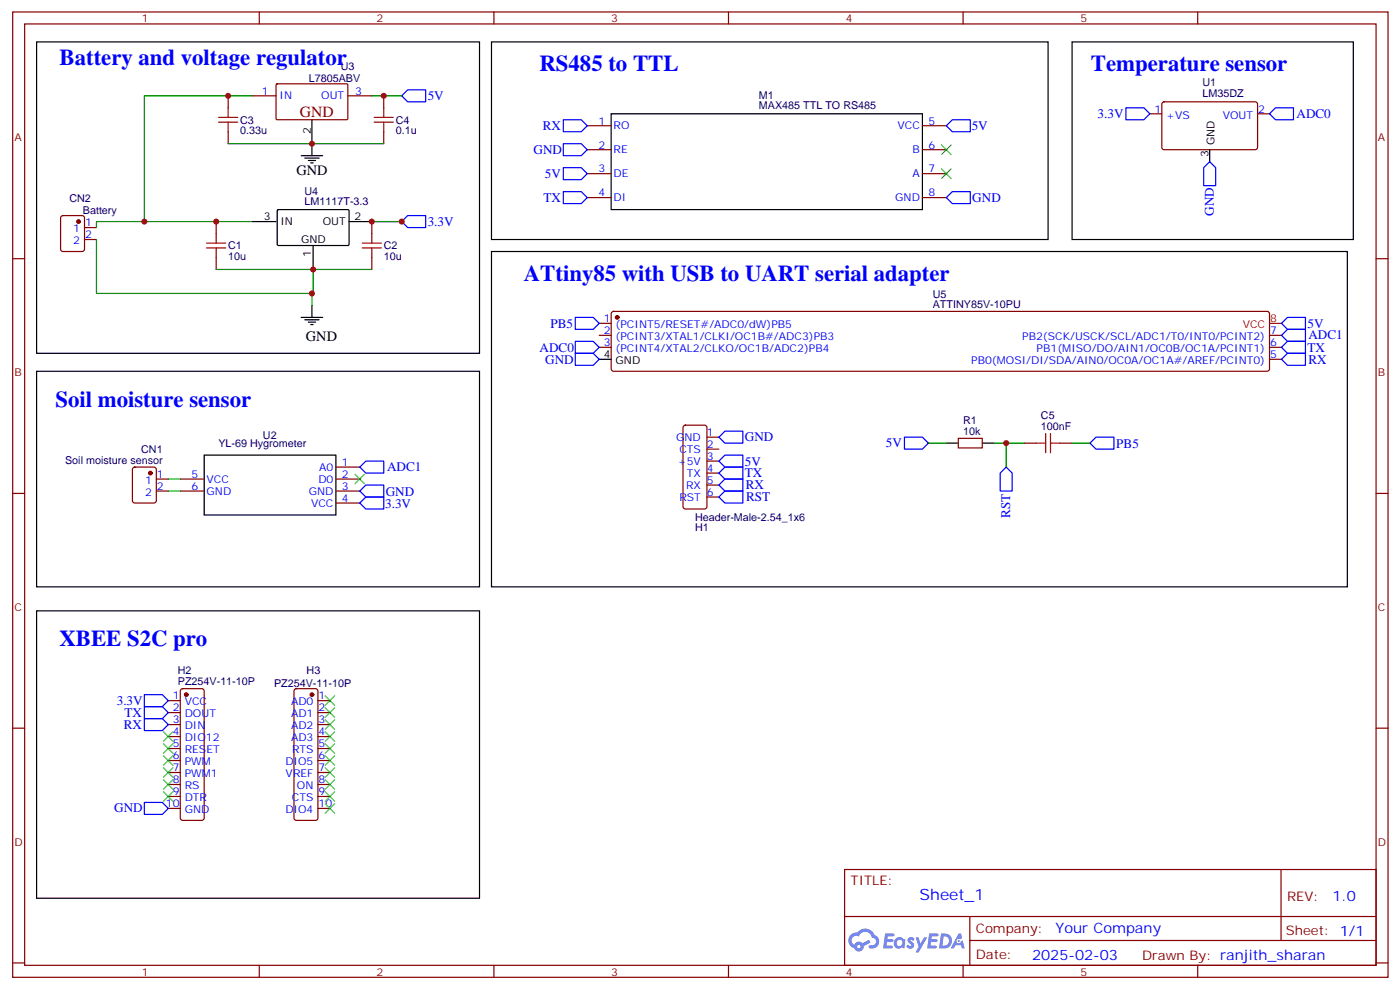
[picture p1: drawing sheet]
# EasyEDA schematic Schematic_soil_sensor.json
TITLE: Sheet_1; REV: 1.0; Date: 2025-02-03; Sheet: 1/1; Drawn By: ranjith_sharan; Company: Your Company

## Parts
C1  10u  [C0603]
C2  10u  [C0603]
C3  0.33u  [C0603]
C4  0.1u  [C0603]
C5  100nF  [C0805]
CN1  Soil moisture sensor  [CONN-TH_2P-MX250-3.5-02P-A-GY01-CU-A]
CN2  Battery  [CONN-TH_2P-MX250-3.5-02P-A-GY01-CU-A]
H1  Header-Male-2.54_1x6  [HDR-TH_6P-P2.54-V-M-1]
H2  PZ254V-11-10P  [HDR-TH_10P-P2.54-V-M]
H3  PZ254V-11-10P  [HDR-TH_10P-P2.54-V-M]
M1  MAX485 TTL TO RS485  [MAX485-TTLXRS485]
R1  10kΩ  [R0805]
U1  LM35DZ  [TO-92-3_L4.9-W3.7-P1.27-L]
U2  YL-69 Hygrometer  [HYGROMETER]
U3  L7805ABV  [TO-220-3_L10.0-W4.5-P2.54-L]
U4  LM1117T-3.3  [TO-220-3_L10.0-W4.5-P2.54-L]
U5  ATTINY85V-10PU  [PDIP-8_L9.6-W6.4-P2.54-LS7.6-BL]

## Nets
3.3V: C2.2 H2.1(VCC) U1.1(+VS) U2.4(VCC) U4.2(OUT)
5V: C4.2 H1.3(+5V) M1.3(DE) M1.5(VCC) R1.1 U3.3(OUT) U5.8(VCC)
GND: C1.1 C2.1 C3.1 C4.1 CN2.2 H1.1(GND) H2.10(GND) M1.2(RE) M1.8(GND) U1.3(GND) U2.3(GND) U3.2(GND) U4.1(GND) U5.4(GND)
ADC0: U1.2(VOUT) U5.3((PCINT4/XTAL2/CLKO/OC1B/ADC2)PB4)
ADC1: U2.1(A0) U5.7(PB2(SCK/USCK/SCL/ADC1/T0/INT0/PCINT2))
PB5: C5.1 U5.1((PCINT5/RESET#/ADC0/dW)PB5)
RST: C5.2 H1.6(RST) R1.2
RX: H1.5(RX) H2.3(DIN) M1.1(RO) U5.5(PB0(MOSI/DI/SDA/AIN0/OC0A/OC1A#/AREF/PCINT0))
TX: H1.4(TX) H2.2(DOUT) M1.4(DI) U5.6(PB1(MISO/DO/AIN1/OC0B/OC1A/PCINT1))
CN2_1: C1.2 C3.2 CN2.1 U3.1(IN) U4.3(IN)
U2_5: CN1.1 U2.5(VCC)
U2_6: CN1.2 U2.6(GND)

Not connected (* = marked no-connect by the designer): H1 2(CTS); H2 4(DIO12)* 5(RESET)* 6(PWM)* 7(PWM1)* 8(RS)* 9(DTR)*; H3 1(AD0)* 2(AD1)* 3(AD2)* 4(AD3)* 5(RTS)* 6(DIO5)* 7(VREF)* 8(ON)* 9(CTS)* 10(DIO4)*; M1 6(B)* 7(A)*; U2 2(D0)*; U5 2((PCINT3/XTAL1/CLKI/OC1B#/ADC3)PB3)

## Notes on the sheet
- Battery and voltage regulator
- RS485 to TTL
- Temperature sensor
- ATtiny85 with USB to UART serial adapter
- Soil moisture sensor
- XBEE S2C pro

# EasyEDA board PCB_soil_sensor.json

Outline 87.12 x 45.85 mm; copper layers: TopLayer, BottomLayer. Coordinates in mm from the lower left corner of the outline.
Outline path: 0,45.85 87.01,45.85 87.12,0.13 0.25,0 0,45.85

## Design rules (mm)
Default: track 0.254, clearance 0.152, via 0.61, via hole 0.305

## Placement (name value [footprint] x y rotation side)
C1  10u  [C0603]  42.04 8.38 0 top
C2  10u  [C0603]  42.04 5.08 0 top
C3  0.33u  [C0603]  35.69 5.21 0 top
C4  0.1u  [C0603]  35.56 8.38 0 top
C5  100nF  [C0805]  35.81 11.68 0 top
CN1  Soil moisture sensor  [CONN-TH_2P-MX250-3.5-02P-A-GY01-CU-A#2]  10.67 35.43 270 top
CN2  Battery  [CONN-TH_2P-MX250-3.5-02P-A-GY01-CU-A]  78.23 10.41 90 top
H1  Header-Male-2.54_1x6  [HDR-TH_6P-P2.54-V-M-1]  20.57 8.76 0 top
H2  PZ254V-11-10P  [HDR-TH_10P-P2.54-V-M]  68.96 41.4 0 top
H3  PZ254V-11-10P  [HDR-TH_10P-P2.54-V-M]  68.96 19.4 0 top
Hole_gge3180  -  [Hole_gge3180]  2.29 43.56 0 top
Hole_gge3195  -  [Hole_gge3195]  2.41 2.41 0 top
Hole_gge3210  -  [Hole_gge3210]  84.58 2.41 0 top
Hole_gge3225  -  [Hole_gge3225]  84.45 43.43 0 top
M1  MAX485 TTL TO RS485  [MAX485-TTLXRS485]  4.57 28.19 0 top
R1  10kΩ  [R0805]  42.55 12.06 0 top
U1  LM35DZ  [TO-92-3_L4.9-W3.7-P1.27-L]  49.66 10.16 90 top
U2  Hygrometer  [HYGROMETER]  19.56 43.05 0 top
U3  L7805ABV  [TO-220-3_L10.0-W4.5-P2.54-L]  66.8 9.02 270 top
U4  LM1117T-3.3  [TO-220-3_L10.0-W4.5-P2.54-L]  57.66 9.02 90 top
U5  ATTINY85V-10PU  [PDIP-8_L9.6-W6.4-P2.54-LS7.6-BL]  69.09 30.35 0 top

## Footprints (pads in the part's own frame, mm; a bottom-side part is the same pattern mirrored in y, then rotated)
C0603
  rect 0.8x0.9 smd: 1(-0.7,0) 2(0.7,0)
C0805
  rect 1.41x1.35 smd: 1(-1,0) 2(1,0)
CONN-TH_2P-MX250-3.5-02P-A-GY01-CU-A
  oval 1.8x1.8 hole 1.2: 1(-1.75,2.55) 2(1.75,-2.55)
CONN-TH_2P-MX250-3.5-02P-A-GY01-CU-A#2
  oval 1.8x1.8 hole 1.2: 1(-1.75,2.55) 2(1.75,-2.55)
HDR-TH_6P-P2.54-V-M-1
  rect 1.8x1.8 hole 1.2: 1(-6.35,0)
  oval 1.8x1.8 hole 1.2: 2(-3.81,0) 3(-1.27,0) 4(1.27,0) 5(3.81,0) 6(6.35,0)
HDR-TH_10P-P2.54-V-M
  rect 1.575x1.7 hole 1.1: 1(-11.43,0)
  oval 1.7x1.7 hole 1.1: 2(-8.89,0) 3(-6.35,0) 4(-3.81,0) 5(-1.27,0) 6(1.27,0) 7(3.81,0) 8(6.35,0) 9(8.89,0) 10(11.43,0)
Hole_gge3180
  round 2.032 hole 2.032 unplated: (0,0)
Hole_gge3195
  round 2.032 hole 2.032 unplated: (0,0)
Hole_gge3210
  round 2.032 hole 2.032 unplated: (0,0)
Hole_gge3225
  round 2.032 hole 2.032 unplated: (0,0)
HYGROMETER
  round 2.032 hole 2.032 unplated: (24.511,-6.731)
  oval 1.524x1.524 hole 0.914: 1(31.242,-2.54) 2(31.369,-5.207) 3(31.369,-7.62) 6(1.778,-8.001)
  rect 1.524x1.524 hole 0.914: 4(31.369,-10.16) 5(1.778,-5.207)
MAX485-TTLXRS485
  rect 1.8x1.8 hole 0.914: 1(42,-10.81) 2(42,-8.27) 3(42,-5.73) 4(42,-3.19) 5(2,-10.81) 6(2,-8.27) 7(2,-5.73) 8(2,-3.19)
PDIP-8_L9.6-W6.4-P2.54-LS7.6-BL
  oval 1.8x1.8 hole 1: 1(-3.81,-3.81) 2(-1.27,-3.81) 3(1.27,-3.81) 4(3.81,-3.81) 7(-1.27,3.81) 8(-3.81,3.81)
  oval 1.905x1.905 hole 1: 5(3.81,3.81) 6(1.27,3.81)
R0805
  rect 1.133x1.377 smd: 1(-1,0) 2(1,0)
TO-92-3_L4.9-W3.7-P1.27-L
  rect 0.9x1.6 hole 0.7: 1(-1.27,0)
  oval 0.9x1.6 hole 0.7: 2(0,0) 3(1.27,0)
TO-220-3_L10.0-W4.5-P2.54-L
  rect 1.8x2.6 hole 1.2: 1(-2.54,0.005)
  oval 1.8x2.6 hole 1.2: 2(0,0.005) 3(2.54,-0.005)

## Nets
As in the schematic.

Pads without a net: H2 4 5 6 7 8 9; H3 1 2 3 4 5 6 7 8 9 10; M1 6 7; U2 2

## Via types
v1: diameter 0.62, hole 0.31, TopLayer to BottomLayer, 12 vias

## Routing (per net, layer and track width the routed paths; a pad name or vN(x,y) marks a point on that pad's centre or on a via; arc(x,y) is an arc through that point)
3.3V: length 78.4
  TopLayer w0.254: U4.2 61.85,9.02 61.98,9.14 61.98,2.92 60.83,1.78 54.36,1.78 53.85,2.29 53.85,4.7 U1.1 45.85,5.08 C2.2 ; v1(52.07,13.97) 52.07,17.78 v1(53.09,18.8) ; v1(51.94,10.16) 51.69,9.91 v1(51.69,7.75) ; H2.1 57.53,40.51 50.93,33.91 U2.4 52.2,31.62 v1(52.2,26.67)
  BottomLayer w0.254: v1(52.07,13.97) 51.94,13.84 v1(51.94,10.16) ; v1(51.69,7.75) 50.8,6.86 v1(49.91,6.86) 49.91,8.64 U1.1 ; v1(53.09,18.8) 53.09,25.78 v1(52.2,26.67)
5V: length 120
  TopLayer w0.254: M1.5 12.78,11.18 18.54,11.18 19.3,10.41 H1.3 21.97,6.1 32.13,6.1 33.4,7.37 33.4,9.78 33.53,9.91 38.48,10.03 40.39,12.06 R1.1 ; v1(39.62,12.95) 40.66,12.95 R1.1 ; R1.1 41.53,12.06 38.35,9.02 36.89,9.02 C4.2
  BottomLayer w0.254: U3.3 61.72,11.55 61.72,15.11 53.92,15.11 M1.3 ; v1(39.62,12.95) 39.75,18.92 44.43,22.46 M1.3 ; M1.3 58.27,34.16 U5.8
GND: length 195.6
  TopLayer w0.254: v1(77.85,10.41) v1(80.01,10.41) 80.01,11.39 CN2.2 82.4,12.16 84.2,13.97 84.2,20.45 83.06,21.59 77.85,21.59 U5.4 80.39,34.04 H2.10 ; v1(40.77,26.03) 41.53,26.03 U2.3 ; U4.1 52.7,11.43 U1.3 48.01,11.43 47.63,11.05 47.63,8.38 46.61,7.37 42.35,7.37 C1.1 C2.1 41.34,4.63 40.51,3.81 36.38,3.81 C3.1 34.99,8.26 C4.1 34.86,7.43 32.64,5.21 17.91,5.21 14.35,8.76 H1.1 8.76,8.76 3.94,13.59 3.94,22.37 M1.8 ; M1.2 44.97,19.92 v1(44.32,20.57) 44.07,20.57 v1(42.55,22.1)
  BottomLayer w0.254: v1(42.55,22.1) 42.55,24.26 v1(40.77,26.03) ; U1.3 49.66,16.84 M1.2 ; U4.1 59.94,4.19 68.71,4.19 68.71,7.12 66.81,9.02 70.74,9.02 73.66,11.94 75.18,10.41 v1(77.85,10.41)
ADC0: length 75.5
  BottomLayer w0.254: U1.2 50.17,10.16 53.21,7.11 52.83,6.73 52.83,2.03 52.96,1.91 78.87,1.91 78.87,14.73 80.77,16.64 83.44,16.64 82.8,17.27 82.8,22.73 81.03,24.51 70.99,24.51 70.36,25.15 U5.3
ADC1: length 20.1
  BottomLayer w0.254: U2.1 55.63,35.69 67.06,35.69 67.82,34.92 U5.7
CN2_1: length 45.8
  TopLayer w0.254: CN2.1 69.7,8.66 U3.1 U4.3 55.5,11.56 53.85,13.21 47.56,13.21 C1.2 41.72,9.4 39.75,9.4 36.39,6.03 C3.2
PB5: length 36.6
  TopLayer w0.254: C5.1 38.12,14.99 46.61,14.99 58.17,26.54 U5.1
RST: length 20.4
  TopLayer w0.254: R1.2 43.55,13.22 43.18,13.59 38.72,13.59 C5.2 36.81,10.91 36.58,10.67 28.83,10.67 H1.6
RX: length 70.4
  TopLayer w0.254: H1.5 33.01,17.38 M1.1 62.61,33.42 H2.3 63.5,40.51 63.5,39.24 67.82,39.24 U5.5
TX: length 75
  TopLayer w0.254: H1.4 25.15,12.06 25.15,17.91 32.24,25 M1.4 52.05,25 61.21,34.16 61.21,40.26 H2.2
  BottomLayer w0.254: U5.6 70.36,35.31 69.34,36.32 65.15,36.32 H2.2
U2_5: length 8.4
  TopLayer w0.254: U2.5 13.88,37.85 CN1.1
U2_6: length 13.8
  TopLayer w0.254: U2.6 9.49,35.05 8.12,33.68

## Copper pours and planes (outline as drawn; the poured copper is in the pictures)
GND on TopLayer: -5.08,57.91 -3.43,59.56 90.04,59.56 92.2,57.15 92.2,-6.1 91.31,-5.21 -5.33,-5.21 -4.32,-4.19 -4.32,25.91 -9.65,20.57 -17.14,20.57

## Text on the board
TopLayer: JRS
